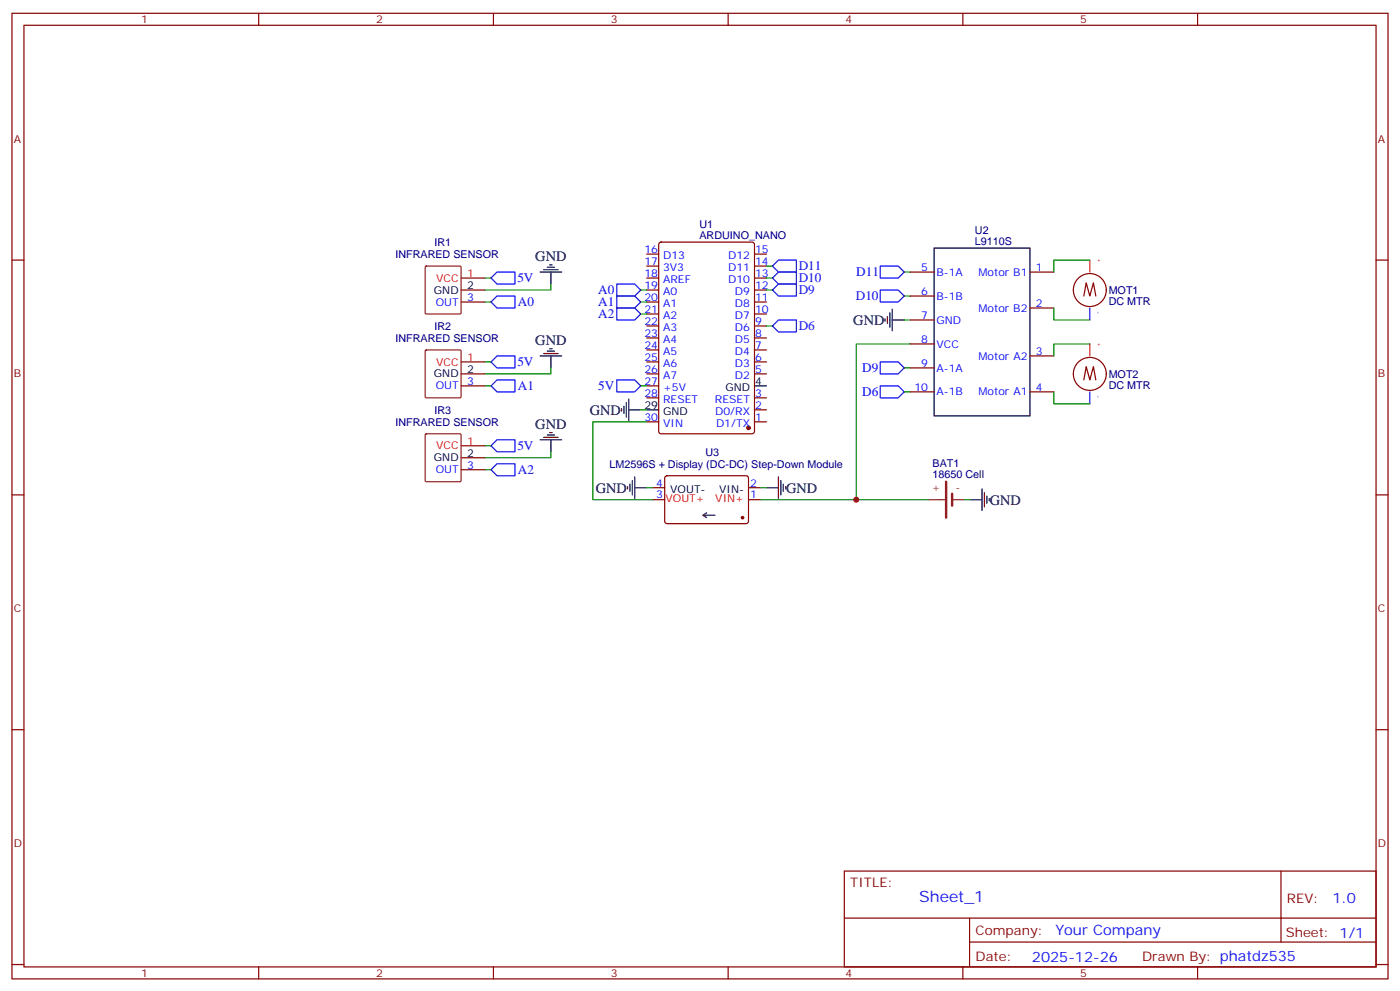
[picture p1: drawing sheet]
<svg xmlns="http://www.w3.org/2000/svg" width="412mm" height="292mm" viewBox="0 0 412 292" stroke-linecap="round" stroke-linejoin="round" font-family="sans-serif">
<g fill="none" stroke="#870000" stroke-width=".35">
<path d="M3.5 3.9h405.4v284.4h-405.4zM7.1 7.4h398.2v277.3h-398.2zM76.2 3.9v3.5M145.3 3.9v3.5M214.5 3.9v3.5M283.6 3.9v3.5M352.8 3.9v3.5M3.5 76.6h3.6M190.5 78.4h3.5M190.5 74.8h3.5M194.3 71.5l.4-.2h26.8l.7 .4v55.3l-.4 .7h-27.1l-.6-.4-.1-55.3zM222.2 78.4h3.6"/>
<path d="M222.2 74.8h3.6M405.3 76.6h3.6M135.8 88.9h7.1M135.8 85.4h7.1M135.8 81.9h7.1M190.5 99.5h3.5M190.5 96h3.5M190.5 92.5h3.5M190.5 88.9h3.5M190.5 85.4h3.5M190.5 81.9h3.5M222.2 99.5h3.6"/>
<path d="M222.2 96h3.6M222.2 92.5h3.6M222.2 88.9h3.6M222.2 85.4h3.6M222.2 81.9h3.6M268.1 80.1h7.1M268.1 87.2h7.1M268.1 94.2h7.1M303.4 80.1h7M303.4 90.7h7M319.3 87.2l.7-3.9 1 3.9 1.1-3.9 .7 3.9M135.8 110.1h7.1"/>
<path d="M135.8 106.6h7.1M135.8 113.6h7.1M190.5 117.2h3.5M190.5 110.1h3.5M190.5 106.6h3.5M190.5 103h3.5M190.5 113.6h3.5M222.2 117.2h3.6M222.2 110.1h3.6M222.2 106.6h3.6M222.2 103h3.6M268.1 101.3h7.1"/>
<path d="M268.1 108.3h7.1M268.1 115.4h7.1M303.4 115.4h7M303.4 104.8h7M319.3 111.9l.7-3.9 1 3.9 1.1-3.9 .7 3.9M135.8 131.3h7.1M135.8 134.8h7.1M135.8 138.3h7.1M190.5 124.2h3.5M222.2 124.2h3.6M222.2 120.7h3.6M3.5 145.7h3.6"/>
<path d="M192.3 143.6h3.5M192.3 147.1h3.5M196 140.3l.5-.2h23.6l.4 .7-.1 13-.6 .4-23.6-.1-.4-.6v-12.7zM220.5 143.6h3.5M220.5 147.1h3.5M405.3 145.7h3.6M3.5 214.9h3.6M405.3 214.9h3.6M248.7 256.5h156.6v28.2h-156.6zM377.3 256.5v20.9M248.7 270.4h156.5M285.6 277.4h119.6"/>
<path d="M285.6 270.4v14.1M3.5 284h3.6M76.2 284.7v3.6M145.3 284.7v3.6M214.5 284.7v3.6M283.6 284.7v3.6M352.8 284.7v3.6M405.3 284h3.6"/>
<circle cx="321" cy="85.4" r="4.9"/>
<circle cx="321" cy="110.1" r="4.9"/>
</g>
<g fill="#870000" stroke="#870000" stroke-width=".35">
<circle cx="220.5" cy="126" r=".53"/>
<circle cx="218.7" cy="152.4" r=".35"/>
</g>
<g fill="none" stroke="#000" stroke-width=".35">
<path d="M160.2 79.4h4.2M161.2 78.7h2.1M161.9 78h.7M275.2 73.1h28.2v49.3h-28.2zM159.1 80.1h6.4M162.3 80.1v3.5M260.7 93.9v.7M261.4 93.2v2.1M262.1 92.1v4.2M262.8 94.2h3.5M262.8 91.1v6.3M159.1 104.8h6.4"/>
<path d="M160.2 104.1h4.2M161.2 103.4h2.1M161.9 102.7h.7M162.3 104.8v3.5M183.8 119.6v2.1M184.5 118.6v4.2M185.2 117.5v6.4M222.2 113.6h3.6M159.1 129.5h6.4M160.2 128.8h4.2M161.2 128.1h2.1M161.9 127.4h.7"/>
<path d="M162.3 129.5v3.5M183.1 120.3v.7M185.2 120.7h3.5M190.5 120.7h3.5M184.9 143.3v.7M185.6 142.6v2.1M186.3 141.5v4.2M187 143.6h3.5M187 140.4v6.4M208.1 151l-1 .7M210.6 151.7h-3.5l1 .7M225.8 143.6h3.5"/>
<path d="M229.3 140.4v6.4M230 141.5v4.2M230.7 142.6v2.1M231.4 143.3v.7M285.8 147.1h3.5M289.3 144v6.3M290 145v4.3M290.7 146.1v2.1M291.4 146.8v.7"/>
</g>
<path d="M125.3 78.5l.3-.1h9.9l.3 .1v13.6l-.2 .3-10 .1-.3-.2zM125.3 103.2l.3-.2h9.9l.3 .2v13.6l-.2 .3-10 .1-.3-.2zM125.3 127.9l.3-.2h9.9l.3 .2v13.6l-.2 .3-10 .1-.3-.2zM273.4 147.1h4.9M280.5 147.1h3.5" fill="none" stroke="#8c2424" stroke-width=".35"/>
<g fill="none" stroke="#00f" stroke-width=".35">
<path d="M227.5 78.4l1.8-1.8h5.3v3.5h-5.3zM259.3 78.4h5.3l1.7 1.7-1.7 1.8h-5.3zM144.6 81.9l1.8-1.8h5.3v3.5h-5.3zM144.6 88.9l1.8-1.7h5.3v3.5h-5.3zM181.7 83.6h5.3l1.7 1.8-1.7 1.8h-5.3zM181.7 87.2h5.3l1.7 1.7-1.7 1.8h-5.3zM181.7 90.7h5.3l1.7 1.8-1.7 1.7h-5.3zM227.5 96l1.8-1.8h5.3v3.6h-5.3zM227.5 85.4l1.8-1.8h5.3v3.6h-5.3zM227.5 81.9l1.8-1.8h5.3v3.5h-5.3zM259.3 85.4h5.3l1.7 1.8-1.7 1.7h-5.3zM321 90.7v3.5"/>
<path d="M144.6 106.6l1.8-1.8h5.3v3.5h-5.3zM144.6 113.6l1.8-1.7h5.3v3.5h-5.3zM181.7 111.9h5.3l1.7 1.7-1.7 1.8h-5.3zM259.3 106.6h5.3l1.7 1.7-1.7 1.8h-5.3zM259.3 113.6h5.3l1.7 1.8-1.7 1.8h-5.3zM321 115.4v3.5M144.6 131.3l1.8-1.8h5.3v3.5h-5.3zM144.6 138.3l1.8-1.7h5.3v3.5h-5.3z"/>
</g>
<g fill="none" stroke="#008700" stroke-width=".35">
<path d="M225.8 78.4h1.7M321 76.6h-10.6v3.5M142.9 88.9h1.7M142.9 81.9h1.7M162.3 83.6v1.8h-19.4M188.7 85.4h1.8M188.7 88.9h1.8M188.7 92.5h1.8M225.8 85.4h1.7M225.8 81.9h1.7M225.8 96h1.7M266.3 94.2h1.8"/>
<path d="M266.3 80.1h1.8M266.3 87.2h1.8M310.4 90.7v3.5h10.6M142.9 113.6h1.7M142.9 106.6h1.7M162.3 108.3v1.8h-19.4M188.7 113.6h1.8M266.3 115.4h1.8M266.3 108.3h1.8M268.1 101.3h-15.9v45.8M310.4 115.4v3.5h10.6M321 101.3h-10.6v3.5"/>
<path d="M142.9 138.3h1.7M142.9 131.3h1.7M162.3 133v1.8h-19.4M188.7 120.7h1.8M190.5 124.2h-15.9v22.9h17.7M190.5 143.6h1.8M224 143.6h1.8M224 147.1h49.4M284 147.1h1.8"/>
</g>
<path d="M321 76.6v3.5M321 101.3v3.5" fill="none" stroke="#f00" stroke-width=".35"/>
<path d="M278.7 141.9v10.5M280.5 145.4v3.5" fill="none" stroke="#8c2424" stroke-width=".71"/>
<circle cx="252.2" cy="147.1" r=".88" fill="#c00"/>
<text font-size="4.6" fill="#00f" x="270.8" y="265.5">Sheet_1</text>
<g font-size="4.2">
<text x="157.7" y="76.9">GND</text>
<text x="251.4" y="95.6">GND</text>
<text x="157.7" y="101.6">GND</text>
<text x="173.7" y="122.1">GND</text>
<text x="157.7" y="126.3">GND</text>
<text x="175.5" y="145">GND</text>
<text x="231.6" y="145">GND</text>
<text x="291.6" y="148.6">GND</text>
</g>
<g font-size="4.2" fill="#00f">
<text x="392.5" y="265.8">1.0</text>
<text x="310.9" y="275.3">Your Company</text>
<text x="304" y="283.1">2025-12-26</text>
</g>
<g font-size="3.9" fill="#00f">
<text x="152.4" y="83.1">5V</text>
<text x="235.3" y="83.1">D10</text>
<text x="235.3" y="79.6">D11</text>
<text x="252.2" y="81.4">D11</text>
<text x="176.2" y="86.7">A0</text>
<text x="235.3" y="86.7">D9</text>
<text x="252.1" y="88.4">D10</text>
<text x="152.5" y="90.2">A0</text>
<text x="176.2" y="90.2">A1</text>
<text x="176.2" y="93.7">A2</text>
<text x="235.3" y="97.3">D6</text>
<text x="152.4" y="107.8">5V</text>
<text x="254" y="109.6">D9</text>
<text x="152.5" y="114.9">A1</text>
<text x="176.2" y="114.9">5V</text>
<text x="254" y="116.6">D6</text>
<text x="152.4" y="132.5">5V</text>
<text x="152.5" y="139.6">A2</text>
</g>
<g font-size="3.9" fill="#800">
<text x="250.5" y="261.1">TITLE:</text>
<text x="379.1" y="265.8">REV:</text>
<text x="287.4" y="275.3">Company:</text>
<text x="378.7" y="275.9">Sheet: 1/1</text>
<text x="287.4" y="283">Date:</text>
<text x="336.4" y="283.1">Drawn By: phatdz535</text>
</g>
<g font-size="3.2" fill="#800">
<text x="41.6" y="6.9">1</text>
<text x="110.8" y="6.9">2</text>
<text x="179.9" y="6.9">3</text>
<text x="249.1" y="6.9">4</text>
<text x="318.2" y="6.9">5</text>
<text x="4.1" y="42">A</text>
<text x="405.9" y="42">A</text>
<text x="4.1" y="111.2">B</text>
<text x="405.9" y="111.2">B</text>
<text x="4.1" y="180.3">C</text>
<text x="405.9" y="180.3">C</text>
<text x="4.1" y="249.4">D</text>
<text x="405.9" y="249.4">D</text>
<text x="41.6" y="287.7">1</text>
<text x="110.8" y="287.7">2</text>
<text x="179.9" y="287.7">3</text>
<text x="249.1" y="287.7">4</text>
<text x="318.2" y="287.7">5</text>
</g>
<g font-size="3.2" fill="#000080">
<text x="206" y="70.2">ARDUINO_NANO</text>
<text x="206" y="67.1">U1</text>
<text x="287.2" y="68.8">U2</text>
<text x="116.5" y="76">INFRARED SENSOR</text>
<text x="128" y="72.4">IR1</text>
<text x="287.2" y="72">L9110S</text>
<text x="326.6" y="89.7">DC MTR</text>
<text x="326.6" y="86.5">MOT1</text>
<text x="116.5" y="100.6">INFRARED SENSOR</text>
<text x="128" y="97.1">IR2</text>
<text x="326.6" y="111.2">MOT2</text>
<text x="326.6" y="114.4">DC MTR</text>
<text x="116.5" y="125.3">INFRARED SENSOR</text>
<text x="128" y="121.8">IR3</text>
<text x="179.6" y="137.7">LM2596S + Display (DC-DC) Step-Down Module</text>
<text x="207.8" y="134.2">U3</text>
<text x="274.7" y="137.6">BAT1</text>
<text x="274.7" y="140.8">18650 Cell</text>
</g>
<g font-size="3.2" fill="#00f">
<text x="189.8" y="74.5">16</text>
<text x="189.8" y="78">17</text>
<text x="195.3" y="76.2">D13</text>
<text x="214.5" y="76.2">D12</text>
<text x="222.4" y="78">14</text>
<text x="222.4" y="74.5">15</text>
<text x="189.8" y="81.5">18</text>
<text x="195.3" y="79.8">3V3</text>
<text x="195.3" y="83.3">AREF</text>
<text x="214.5" y="83.3">D10</text>
<text x="214.5" y="79.8">D11</text>
<text x="222.4" y="81.5">13</text>
<text x="271.4" y="79.8">5</text>
<text x="275.9" y="81.2">B-1A</text>
<text x="288.3" y="81.2">Motor B1</text>
<text x="305.2" y="79.8">1</text>
<text x="128.3" y="90">OUT</text>
<text x="137.6" y="88.6">3</text>
<text x="189.8" y="85.1">19</text>
<text x="189.8" y="88.6">20</text>
<text x="195.3" y="86.8">A0</text>
<text x="216.5" y="86.8">D9</text>
<text x="222.4" y="88.6">11</text>
<text x="222.4" y="85.1">12</text>
<text x="271.4" y="86.8">6</text>
<text x="275.9" y="88.2">B-1B</text>
<text x="189.8" y="92.1">21</text>
<text x="189.8" y="95.6">22</text>
<text x="195.3" y="90.3">A1</text>
<text x="195.3" y="93.9">A2</text>
<text x="216.5" y="93.9">D7</text>
<text x="216.5" y="90.3">D8</text>
<text x="222.4" y="95.6">9</text>
<text x="222.4" y="92.1">10</text>
<text x="271.4" y="93.9">7</text>
<text x="275.9" y="95.3">GND</text>
<text x="288.3" y="91.8">Motor B2</text>
<text x="305.2" y="90.3">2</text>
<text x="189.8" y="99.2">23</text>
<text x="195.3" y="97.4">A3</text>
<text x="195.3" y="100.9">A4</text>
<text x="216.5" y="100.9">D5</text>
<text x="216.5" y="97.4">D6</text>
<text x="222.4" y="99.2">8</text>
<text x="271.4" y="100.9">8</text>
<text x="189.8" y="102.7">24</text>
<text x="189.8" y="106.2">25</text>
<text x="195.3" y="104.5">A5</text>
<text x="195.3" y="108">A6</text>
<text x="216.5" y="108">D3</text>
<text x="216.5" y="104.5">D4</text>
<text x="222.4" y="106.2">6</text>
<text x="222.4" y="102.7">7</text>
<text x="271.4" y="108">9</text>
<text x="275.9" y="102.3">VCC</text>
<text x="288.3" y="105.9">Motor A2</text>
<text x="305.2" y="104.5">3</text>
<text x="137.6" y="113.3">3</text>
<text x="189.8" y="109.7">26</text>
<text x="189.8" y="113.3">27</text>
<text x="195.3" y="111.5">A7</text>
<text x="216.5" y="111.5">D2</text>
<text x="222.4" y="109.7">5</text>
<text x="275.9" y="109.4">A-1A</text>
<text x="128.3" y="114.7">OUT</text>
<text x="189.8" y="116.8">28</text>
<text x="195.3" y="115">+5V</text>
<text x="195.3" y="118.6">RESET</text>
<text x="210.6" y="118.6">RESET</text>
<text x="222.4" y="116.8">3</text>
<text x="269.4" y="115">10</text>
<text x="275.9" y="116.5">A-1B</text>
<text x="288.3" y="116.5">Motor A1</text>
<text x="305.2" y="115">4</text>
<text x="189.8" y="123.9">30</text>
<text x="195.3" y="125.6">VIN</text>
<text x="210.7" y="122.1">D0/RX</text>
<text x="210.9" y="125.6">D1/TX</text>
<text x="222.4" y="123.9">1</text>
<text x="222.4" y="120.3">2</text>
<text x="137.6" y="138">3</text>
<text x="128.3" y="139.4">OUT</text>
<text x="193.2" y="143.3">4</text>
<text x="221" y="143.3">2</text>
<text x="193.2" y="146.8">3</text>
<text x="221" y="146.8">1</text>
</g>
<g font-size="3.2" fill="#f00">
<text x="128.5" y="82.9">VCC</text>
<text x="137.6" y="81.5">1</text>
<text x="128.5" y="107.6">VCC</text>
<text x="137.6" y="106.2">1</text>
<text x="137.6" y="130.9">1</text>
<text x="128.5" y="132.3">VCC</text>
<text x="196" y="147.8">VOUT+</text>
<text x="210.7" y="147.8">VIN+</text>
</g>
<g font-size="3.2">
<text x="127.8" y="86.5">GND</text>
<text x="137.6" y="85.1">2</text>
<text x="127.8" y="111.2">GND</text>
<text x="137.6" y="109.7">2</text>
<text x="222.4" y="113.3">4</text>
<text x="213.7" y="115">GND</text>
<text x="189.8" y="120.3">29</text>
<text x="195.3" y="122.1">GND</text>
<text x="127.8" y="135.9">GND</text>
<text x="137.6" y="134.4">2</text>
<text x="197.4" y="145">VOUT-</text>
<text x="211.9" y="145">VIN-</text>
</g>
<g font-size="3.2" fill="#8d2323">
<text x="274.5" y="144.7">+</text>
<text x="281.5" y="144.7">-</text>
</g>
<g font-size="1.8" fill="#f00">
<text x="324.2" y="77.6" transform="rotate(-90 324.2 77.6)">+</text>
<text x="324.2" y="102.3" transform="rotate(-90 324.2 102.3)">+</text>
</g>
<g font-size="1.8" fill="#00f">
<text x="323.8" y="92.6" transform="rotate(-90 323.8 92.6)">-</text>
<text x="323.8" y="117.3" transform="rotate(-90 323.8 117.3)">-</text>
</g>
</svg>
